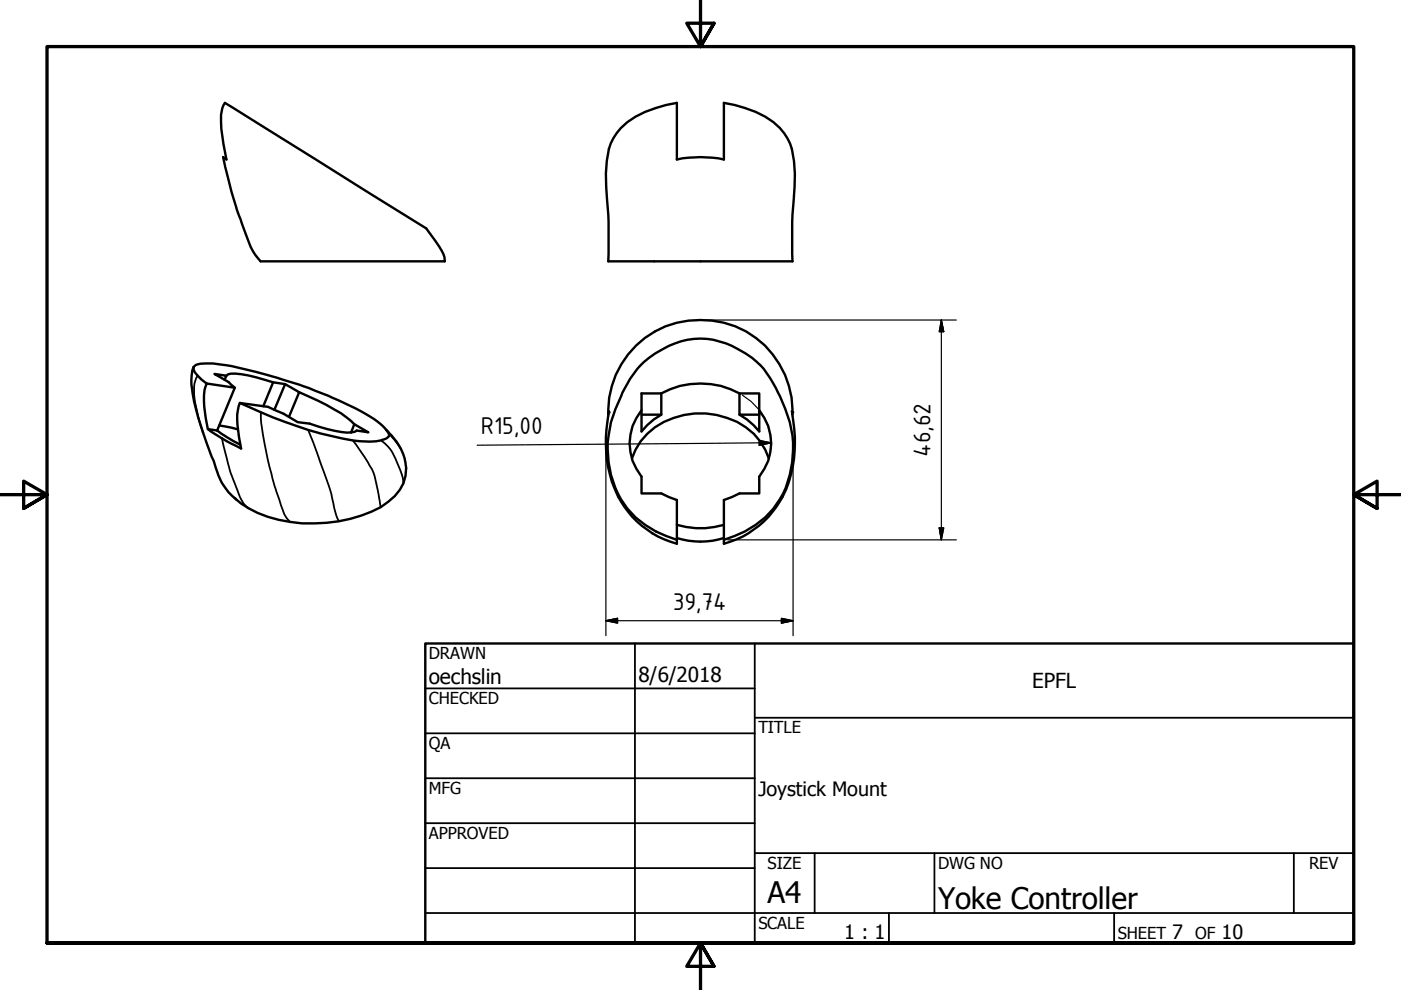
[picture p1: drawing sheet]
<svg xmlns="http://www.w3.org/2000/svg" width="297mm" height="210mm" viewBox="0 0 297 210" stroke-linecap="round" stroke-linejoin="round" font-family="sans-serif">
<!-- layer: Visible (ISO) -->
<g fill="none" stroke="#000" stroke-width=".51">
<path d="M47.7 21.8l42.7 26.6a22.9 22.9 0 0 1 3.8 6.1l.1 .9h-39.1l-.7-.8a10.5 10.5 0 0 1-1.8-3.4l-2.5-6.7-1.1-3.8-1.8-7.4 .7 .5a33.2 33.2 0 0 1-1.1-9.4l.2-1.4zM131.6 27.1a21.2 21.2 0 0 1 11.9-5.3v12a24.7 24.7 0 0 1 10 0v-12a21.2 21.2 0 0 1 11.9 5.3 11 11 0 0 1 2.9 7 57.9 57.9 0 0 1-.3 11.4v9.9h-39a105.1 105.1 0 0 0-.5-15.8 23.5 23.5 0 0 1 1-9.1l1.2-2.3zM41 77.8a12.9 12.9 0 0 0 .1 7.3 146.7 146.7 0 0 0 4.7 14.2 13.4 13.4 0 0 0 4.3 6.7M48 79.7l.4-.4a16.7 16.7 0 0 1 7.6 1.2l1.9 .6M43.8 81.3a8.3 8.3 0 0 0-.5 5l.8 4.7a43.2 43.2 0 0 0 7 4.1 22.1 22.1 0 0 1-.6-8.4l.4-1.3M43.8 81.3l6 .9-3.8 9.1M43.8 81.3a7.2 7.2 0 0 1-2.8-3 1.29 1.29 0 0 1 1.4-1.2 30.7 30.7 0 0 1 9.2 1.1 100 100 0 0 1 26.8 10.1 9.9 9.9 0 0 1 4.1 3.8v.3a2.83 2.83 0 0 1-1.7 1 23.8 23.8 0 0 1-10.3-.9 97.9 97.9 0 0 1-19.6-7.1M44.1 91l1.9 .3M46 91.3l2.2 1.4 2.7 1.6M46.5 90.2l3.9 .8M47.6 80.5l.4-.8-2.5-.4 3 1.7 1.3 1.2M50.9 85.4l5.9 .9 3.3 1.4 3 1.8 2.6 .3a24.1 24.1 0 0 0 8.8 1.9l.7-.2 .4-.2 2.5 .4-3-1.7-.7 1.7"/>
<path d="M58.2 86.9l2.3-5.5 2.9 1.8-2.1 5.2M60.5 81.4l-2.6-.3-2.1 5M63.4 83.2l5.8 2.6a21.6 21.6 0 0 1 5.9 4.2M81.9 91.1a12.6 12.6 0 0 1 4.2 8.2 8.3 8.3 0 0 1-3.8 7.1 23 23 0 0 1-10.5 4.1 29.7 29.7 0 0 1-19.2-2.8l-1.5-1-1.4-1.1M129 87.9a19.5 19.5 0 0 1 24.5-19.5 19.4 19.4 0 0 1 14.5 19.5M134 97.2a14 14 0 0 1 11-9.2 16.9 16.9 0 0 1 14.8 4l1.4 1.6 1 1.7 .8 1.9M136 87a11 11 0 0 0 0 14.1v3.5h4.2l3.3 1.4v9.3a20.5 20.5 0 0 1-14.8-18 36.3 36.3 0 0 1 .4-10.1M140.2 83.4v4.5h-4.2M140.2 83.4h-4.2v8.1l1.2-1.4 1.4-1.2 1.6-1M140.2 83.4a17.4 17.4 0 0 1 16.6 0M156.8 87.9l1.6 1 1.4 1.2 1.2 1.4v-8.1h-4.2v4.5h4.2M161 87a11 11 0 0 1 0 14.1v3.5h-4.2l-3.3 1.4v9.3a20.5 20.5 0 0 0 14.8-18 36.3 36.3 0 0 0-.4-10.1"/>
<path d="M143.5 114.1a16.7 16.7 0 0 0 10 0M143.5 111.3a17.5 17.5 0 0 0 10 0M143.5 114.5a19.7 19.7 0 0 1-12.5-9.9 22.6 22.6 0 0 1 .7-20.6 18.6 18.6 0 0 1 11.4-11.2 15.3 15.3 0 0 1 14.1 1.7 16.2 16.2 0 0 1 7.3 7.8 31.2 31.2 0 0 1 3.6 11.5 21.3 21.3 0 0 1-4.1 14.1 20.9 20.9 0 0 1-10.5 6.6"/>
</g>
<!-- layer: Visible Narrow (ISO) -->
<path d="M41.9 79.7a5.8 5.8 0 0 0-.8 3.9 35.6 35.6 0 0 0 2 8.1M47.1 92.9l.7 3a47.3 47.3 0 0 0 3.8 10.8l1 1M55.3 87.4a59.2 59.2 0 0 0 2.5 14.1l1.8 5.6a7.3 7.3 0 0 0 1.9 3.6M65.3 91.2l3.7 9.9a39.7 39.7 0 0 1 2.1 7.6l.7 1.8M74.8 93.4l2.9 4.2a10.4 10.4 0 0 1 1.9 4.2l1.1 5.7M80.8 93.4a8.6 8.6 0 0 1 3.3 4.6l1.2 2.9 .2 1.6M82 91.3l3 3.9" fill="none" stroke="#000" stroke-width=".38"/>
<!-- layer: Visible (ISO) -->
<g fill="#000">
<circle cx="129" cy="87.4" r=".25"/>
<circle cx="168" cy="87.4" r=".25"/>
</g>
<!-- layer: Border (ANSI) -->
<path d="M148.5 -.1v10l-2.9-5h5.8l-2.9 5 2.9-5M0 104.9h10l-5-2.9v5.8l5-2.9-5 2.9M297 104.9h-10l5-2.9v5.8l-5-2.9 5 2.9M10 199.9v-190h277v190h-277h277M151.4 204.9l-2.9-5 2.9 5h-5.8l2.9-5v10" fill="none" stroke="#000" stroke-width=".7"/>
<!-- layer: Title (ANSI) -->
<g fill="none" stroke="#000" stroke-width=".38">
<path d="M134.6 136.4v63.5M160 136.4v63.5M90.2 146h69.8M90.2 155.5h69.8M160 152.2h127M90.2 165h69.8M90.2 174.5h69.8M90.2 193.6h196.8M90.2 184.1h69.8M160 180.9h127M172.7 180.9v12.7M188.5 193.6v6.3"/>
<path d="M198.1 180.9v12.7M236.2 193.6v6.3M274.3 180.9v12.7"/>
</g>
<path d="M90.2 136.4h196.8v63.5h-196.8z" fill="none" stroke="#000" stroke-width=".51"/>
<!-- layer: Dimension (ISO) -->
<g fill="none" stroke="#000" stroke-width=".25">
<path d="M149.3 67.9h53.5M199.6 67.9l.5 2.4h-1zM199.6 67.9v46.6M128.5 94.9v39.9M157.4 83.8a11.8 11.8 0 0 1 5.8 12.8M161 93.4l2.5 .5-2.5 .5zM163.5 93.9l-62.3 .5M168.1 96.1v38.7M154.3 114.5h48.5M199.1 111.9h1l-.5 2.6zM128.5 131.6l2.4-.5v1zM128.5 131.6h39.6"/>
<path d="M165.7 131.1l2.4 .5-2.4 .5z"/>
</g>
<path d="M199.6 67.9l.5 2.4zM199.6 67.9l.5 2.4h-1zM161 94.4l2.5-.5zM161 93.4l2.5 .5-2.5 .5zM199.1 111.9l.5 2.6zM199.1 111.9h1l-.5 2.6zM128.5 131.6l2.4-.5zM128.5 131.6l2.4-.5v1zM165.7 132.1l2.4-.5zM165.7 131.1l2.4 .5-2.4 .5z" fill="#000" stroke="#000" stroke-width=".25"/>
<g font-size="6.3">
<text x="162.8" y="191.4">A4</text>
<text x="198.9" y="192.7">Yoke Controller</text>
</g>
<g font-size="5.5">
<text x="102" y="92.1">R15,00</text>
<text x="197.3" y="96.8" transform="rotate(-90 197.3 96.8)">46,62</text>
<text x="142.6" y="129.3">39,74</text>
</g>
<g font-size="4.4">
<text x="90.9" y="145.1">oechslin</text>
<text x="135.4" y="144.5">8/6/2018</text>
<text x="218.8" y="145.9">EPFL</text>
</g>
<g font-size="4.2">
<text x="160.8" y="168.8">Joystick Mount</text>
<text x="179" y="199.2">1 : 1</text>
<text x="248.5" y="199.1">7</text>
<text x="259" y="199.1">10</text>
</g>
<g font-size="3.5">
<text x="90.9" y="139.7">DRAWN</text>
<text x="90.9" y="149.3">CHECKED</text>
<text x="160.8" y="155.5">TITLE</text>
<text x="90.9" y="158.8">QA</text>
<text x="90.9" y="168.3">MFG</text>
<text x="90.9" y="177.8">APPROVED</text>
<text x="162.8" y="184.2">SIZE</text>
<text x="198.9" y="184.2">DWG NO</text>
<text x="277.6" y="184.2">REV</text>
<text x="160.8" y="196.9">SCALE</text>
<text x="237" y="199.1">SHEET</text>
<text x="253.4" y="199.1">OF</text>
</g>
</svg>
